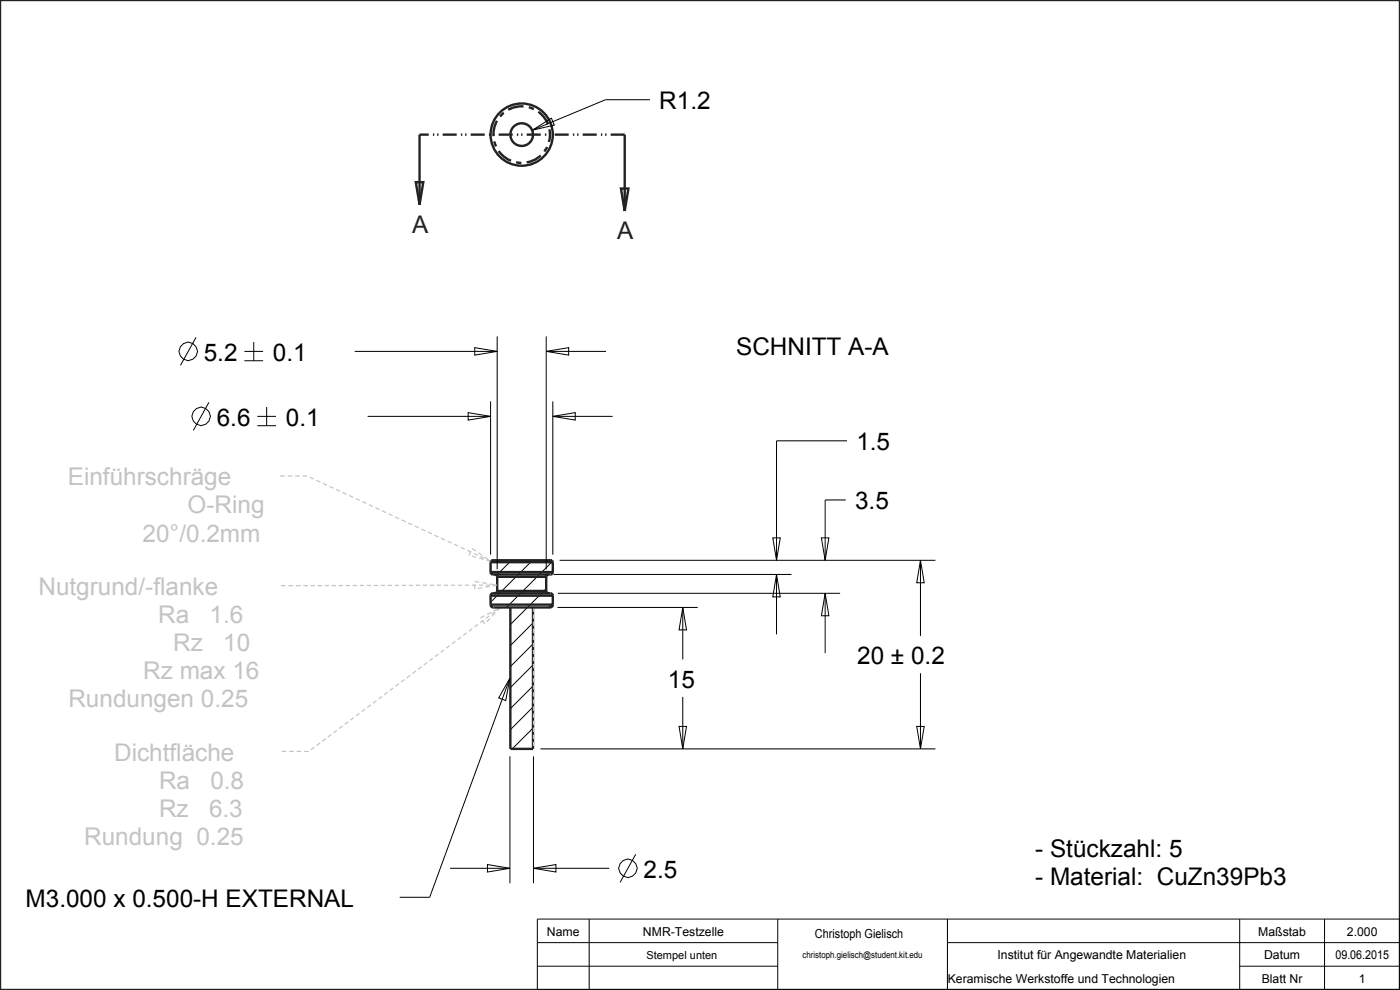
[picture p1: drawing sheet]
<svg xmlns="http://www.w3.org/2000/svg" width="297mm" height="210mm" viewBox="0 0 297 210" stroke-linecap="round" stroke-linejoin="round" font-family="sans-serif">
<g fill="none" stroke="#222226" stroke-width=".51">
<path d="M0 0h297v210h-297zM88.2 38.6h1.6l-.8 4.8zM89 28.6v14.8M131.7 40h1.6l-.8 4.8zM132.5 28.6v16.2M104.1 119.3l.1-.4h12.9l.2 .4M104.1 119.3v2.1M104.1 119.3h13.2M117.3 119.3v2.1M104.1 128.3a.6 .6 0 0 0 .6 .6h12a.6 .6 0 0 0 .6-.6M104.1 121.4l.2 .4 .3 .1h12.2l.2-.1 .3-.4M104.1 126.4l.2-.5h.3h12.2h.2l.3 .5"/>
<path d="M104.1 126.4v1.9M104.1 128.3h13.2M104.1 126.4h13.2M104.1 121.4h13.2M105 121.9l.4 .2 .1 .3M105.5 125.4l-.3 .4-.2 .1M105.5 122.4v3M105.5 125.4h10.4M105.5 122.4h10.4M108.3 128.9v30h4.8v-30M115.9 125.4l.2 .4 .3 .1M115.9 122.4v3"/>
<path d="M116.4 121.9h-.3l-.2 .5M117.3 126.4v1.9"/>
<circle cx="110.7" cy="28.6" r="6.6"/>
</g>
<path d="M132.5 28.6h-43.5" fill="none" stroke="#222226" stroke-width=".51" stroke-dasharray="3 .9 .3 .6 .3 .9" stroke-linecap="butt"/>
<g fill="none" stroke="#000" stroke-width=".21">
<path d="M112.9 27.6l4.1-2.5 .6 1.4zM137.9 21.2h-9.4l-15.6 6.4M41.6 71.6l-3.3 5.9M51.8 74.5h4M51.8 76.5h4M53.8 72.6v3.9M75.3 74.5h30.2M100.7 73.7l4.8 .8-4.8 .8zM105.5 71.4v49.4M115.9 74.5l4.7-.8v1.6zM115.9 74.5h12.7M115.9 71.4v49.4"/>
<path d="M44.3 85.3l-3.3 6M54.6 88.3h4M54.6 90.3h4M56.6 86.3v4M78 88.3h26.1M99.3 87.5l4.8 .8-4.8 .8zM104.1 85.1v32.6M117.3 88.3l4.7-.8v1.6zM117.3 88.3h12.7M117.3 85.1v32.6M179.7 93.5h-15v25.4M108.5 118.9l-3.2 3.1"/>
<path d="M113 118.9l-8.9 8.8M117.2 119.1l-9.8 9.8M118.7 118.9h79.7M163.9 114.1h1.6l-.8 4.8zM174.3 114.1h1.5l-.8 4.8zM179.4 106.1h-4.4v12.8M195.3 118.9l.8 4.7h-1.6zM195.3 118.9v16M113.1 132.1l-4.8 4.8M113.1 136.6l-4.8 4.8M115.9 124.9l-7.6 7.6M117.3 127.9l-.9 1"/>
<path d="M117.5 121.9h50.4M118.3 128.9h29.7M118.4 125.9h59.8M144.8 128.9l.8 4.7h-1.5zM144.8 128.9v11M164.7 121.9l.8 4.7h-1.6zM164.7 121.9v12.7M175 125.9l.8 4.7h-1.5zM175 125.9v12.7M108.2 143.9l-.9 4.7-1.5-.5zM108.2 143.9l-17.1 46.4h-6.3M113.1 141.1l-4.8 4.8"/>
<path d="M113.1 145.5l-4.8 4.8M113.1 150l-4.8 4.8M113.1 154.4l-4.4 4.5M114.7 158.9h83.7M144.1 154.1h1.5l-.8 4.8zM144.8 147.8v11.1M194.5 154.1h1.6l-.8 4.8zM195.3 142.8v16.1M108.2 160.4v27M113.2 160.4v27M95.5 184.2h12.7M103.4 183.4l4.8 .8-4.8 .8z"/>
<path d="M113.2 184.2l4.7-.8v1.6zM113.2 184.2h16M114 195h183v15h-183zM114 200h51M125 195v15M134.9 181.2l-3.3 6M165 195v15M201 200h96M201 195v15M263 195v15M281 195v15M114 205h51"/>
<path d="M263 205h34"/>
<circle cx="39.9" cy="74.5" r="1.95"/>
<circle cx="42.6" cy="88.3" r="1.95"/>
<circle cx="133.2" cy="184.2" r="1.95"/>
</g>
<g fill="none" stroke="#c2c2cc" stroke-width=".25">
<path d="M58.8 101h.1M59.5 101h.9M61.1 101h.9M62.6 101h1M64.2 101h1M65.7 101.2l.9 .4M67.1 101.9l.9 .4M68.5 102.5l.9 .4M69.9 103.2l.8 .4M71.3 103.8l.8 .4M72.7 104.5l.8 .4M74.1 105.1l.8 .4"/>
<path d="M75.5 105.8l.8 .3M76.9 106.4l.8 .4M78.3 107.1l.8 .3M79.7 107.7l.8 .4M81 108.3l.9 .4M82.4 109l.9 .4M83.8 109.6l.9 .4M85.2 110.3l.9 .4M86.6 110.9l.8 .4M88 111.6l.8 .4M89.4 112.2l.8 .4M90.8 112.9l.8 .4"/>
<path d="M92.2 113.5l.8 .4M93.6 114.2l.8 .3M95 114.8l.8 .4M96.3 115.5l.9 .3M97.7 116.1l.9 .4M99.1 116.7l.9 .4M99.5 117.8h.1M99.9 116.9l-.4 .9M100.1 118l.9 .2M100.2 116.4l.8 .5M100.5 117.4l.9 .4M101.5 117.3l.8 .5"/>
<path d="M101.7 118.4l.9 .2M101.9 118l.8 .4M102.8 118.2l.8 .5M103.2 118.8l.9 .3M103.3 118.7l.8 .4M104.1 119.1h.1M59 124.2h.1M59.6 124.2h1M61.2 124.2h.9M62.8 124.2h.9M64.4 124.2h.9M65.3 124.2h.1"/>
<path d="M66.8 124.2h-.9M68.3 124.2h-.9M69.8 124.2h-.9M71.3 124.2h-.9M72.7 124.2h-.8M74.2 124.2h-.9M75.7 124.2h-.9M77.2 124.2h-.9M78.7 124.2h-.9M80.2 124.2h-.9M81.7 124.2h-.9M83.2 124.2h-.9"/>
<path d="M84.6 124.2h-.8M86.1 124.2h-.9M87.6 124.2h-.9M89.1 124.2h-.9M90.6 124.2h-.9M91.8 139.6l-.7 .6M92.1 124.2h-.9M93 138.7l-.7 .6M93.6 124.1l-.9 .1M94.2 137.8l-.7 .6M95.1 124.1h-.9M95.4 136.9l-.7 .6"/>
<path d="M96.5 124.1h-.8M96.6 136l-.7 .6M97.8 135.1l-.7 .6M98 124.1h-.9M99 134.2l-.7 .6M99.5 124.1h-.9M100.2 133.3l-.7 .6M100.7 124v.9M100.7 123.3l1 .2M100.7 124.9h.1M101 124.1h-.9M101.4 132.4l-.7 .6"/>
<path d="M102.3 131.6l.5 .7M102.3 123.6l1 .2M102.3 124.7l-.9 .1M102.5 124.1h-.9M102.6 131.5l-.7 .6M102.8 130.6l-.9 .5M102.9 132.3h-.1M103.8 130.7l-.7 .5M103.9 123.9l.9 .1M103.9 124.4l-1 .1M104 131.2l-.7 .7M104 124.1h-.9"/>
<path d="M104.2 129.9l-.9 .4M104.6 124.1h.9l-1 .2M105 129.8l-.7 .5M105.1 130l-.7 .7M105.5 129.4l.7-.5-.7 .7M105.6 129.1l-.8 .5M108.2 128.9v.9M108.2 130.4v.9M108.2 131.9v.9M108.2 133.4v.9M108.2 134.9v.9M108.2 136.4v.9"/>
<path d="M108.2 137.9v.9M108.2 139.4v.9M113.2 128.9v.9M113.2 130.4v.9M113.2 131.9v.9M113.2 133.4v.9M113.2 134.9v.9M113.2 136.4v.9M113.2 137.9v.9M113.2 139.4v.9M59.1 159.4h.1M59.8 159.4h.9"/>
<path d="M61.4 159.4h.9M62.9 159.4h1M65.5 159.4h-1M66.7 158.5l-.7 .5M67.9 157.6l-.7 .5M69.1 156.7l-.7 .5M70.3 155.8l-.7 .5M71.5 154.9l-.8 .5M72.7 154l-.8 .5M73.9 153.1l-.8 .5M75.1 152.2l-.8 .6M76.3 151.3l-.8 .6"/>
<path d="M77.5 150.4l-.8 .6M78.6 149.5l-.7 .6M79.8 148.6l-.7 .6M81 147.7l-.7 .6M82.2 146.8l-.7 .6M83.4 145.9l-.7 .6M84.6 145l-.7 .6M85.8 144.1l-.7 .6M87 143.2l-.7 .6M88.2 142.3l-.7 .6M89.4 141.4l-.7 .6M90.6 140.5l-.7 .6"/>
<path d="M108.2 140.9v.9M108.2 142.4v.9M108.2 143.9v.9M108.2 145.4v.9M108.2 146.9v.9M108.2 148.4v.9M108.2 149.9v.9M108.2 151.4v.9M108.2 152.9v.9M108.2 154.4v.9M108.2 155.9v.9M108.2 157.4v.9"/>
<path d="M108.2 158.9h.1M113.1 158.9h.1M113.2 140.9v.9M113.2 142.4v.9M113.2 143.9v.9M113.2 145.4v.9M113.2 146.9v.9M113.2 148.4v.9M113.2 149.9v.9M113.2 151.4v.9M113.2 152.9v.9M113.2 154.4v.9"/>
<path d="M113.2 155.9v.9M113.2 157.4v.9M113.2 158.9h.1"/>
</g>
<path d="M116.7 28.6a6 6 0 0 0-8.7-5.4 6 6 0 0 0-.9 10.2 6 6 0 0 0 9.5-3.9l.1-.9" fill="none" stroke="#222226" stroke-width=".51" stroke-dasharray="1.1 1.1 3.4 1.1" stroke-linecap="butt"/>
<path d="M113.2 28.6a2.5 2.5 0 0 0-3.6-2.3 2.5 2.5 0 0 0-.5 4.2 2.5 2.5 0 0 0 4-1.4l.1-.5" fill="none" stroke="#c2c2cc" stroke-width=".25" stroke-dasharray=".9 .6" stroke-linecap="butt"/>
<!-- layer: 02___PRT_ALL_AXES -->
<circle cx="110.7" cy="28.6" r="2.4" fill="none" stroke="#222226" stroke-width=".51"/>
<g font-size="5.2">
<text x="139.9" y="23.1">R1.2</text>
<text x="43.2" y="76.5">5.2</text>
<text x="57.9" y="76.5">0.1</text>
<text x="156.2" y="75.3">SCHNITT A-A</text>
<text x="46" y="90.3">6.6</text>
<text x="60.6" y="90.3">0.1</text>
<text x="181.7" y="95.5">1.5</text>
<text x="181.4" y="108">3.5</text>
<text x="181.8" y="140.8">20 ± 0.2</text>
<text x="141.7" y="145.8">15</text>
<text x="219.6" y="181.9">- Stückzahl: 5</text>
<text x="136.5" y="186.2">2.5</text>
<text x="219.6" y="187.8">- Material: CuZn39Pb3</text>
<text x="5.4" y="192.3">M3.000 x 0.500-H EXTERNAL</text>
</g>
<g font-size="5.2" fill="#222226">
<text x="87.4" y="49.4">A</text>
<text x="130.9" y="50.7">A</text>
</g>
<g font-size="5.2" fill="#c2c2cc">
<text x="14.4" y="103">Einführschräge</text>
<text x="39.8" y="108.9">O-Ring</text>
<text x="30.3" y="114.9">20°/0.2mm</text>
<text x="8.2" y="126.2">Nutgrund/-flanke</text>
<text x="33.6" y="132.2">Ra</text>
<text x="44.5" y="132.2">1.6</text>
<text x="36.7" y="138.1">Rz</text>
<text x="47.3" y="138.1">10</text>
<text x="30.4" y="144.1">Rz max 16</text>
<text x="14.5" y="150">Rundungen 0.25</text>
<text x="24.2" y="161.4">Dichtfläche</text>
<text x="33.7" y="167.3">Ra</text>
<text x="44.6" y="167.3">0.8</text>
<text x="33.7" y="173.3">Rz</text>
<text x="44.3" y="173.3">6.3</text>
<text x="17.9" y="179.2">Rundung 0.25</text>
</g>
<g font-size="2.6">
<text x="116" y="198.5">Name</text>
<text x="136.4" y="198.5">NMR-Testzelle</text>
<text x="172.9" y="199">Christoph Gielisch</text>
<text x="211.6" y="203.5">Institut für Angewandte Materialien</text>
<text x="266.9" y="198.5">Maßstab</text>
<text x="268.2" y="203.5">Datum</text>
<text x="283.3" y="203.5">09.06.2015</text>
<text x="285.7" y="198.5">2.000</text>
<text x="201.1" y="208.5">Keramische Werkstoffe und Technologien</text>
<text x="267.7" y="208.5">Blatt Nr</text>
<text x="288.3" y="208.5">1</text>
</g>
<text font-size="2.3" x="137.1" y="203.4">Stempel unten</text>
<text font-size="1.9" x="170.3" y="203.2">christoph.gielisch@student.kit.edu</text>
</svg>
